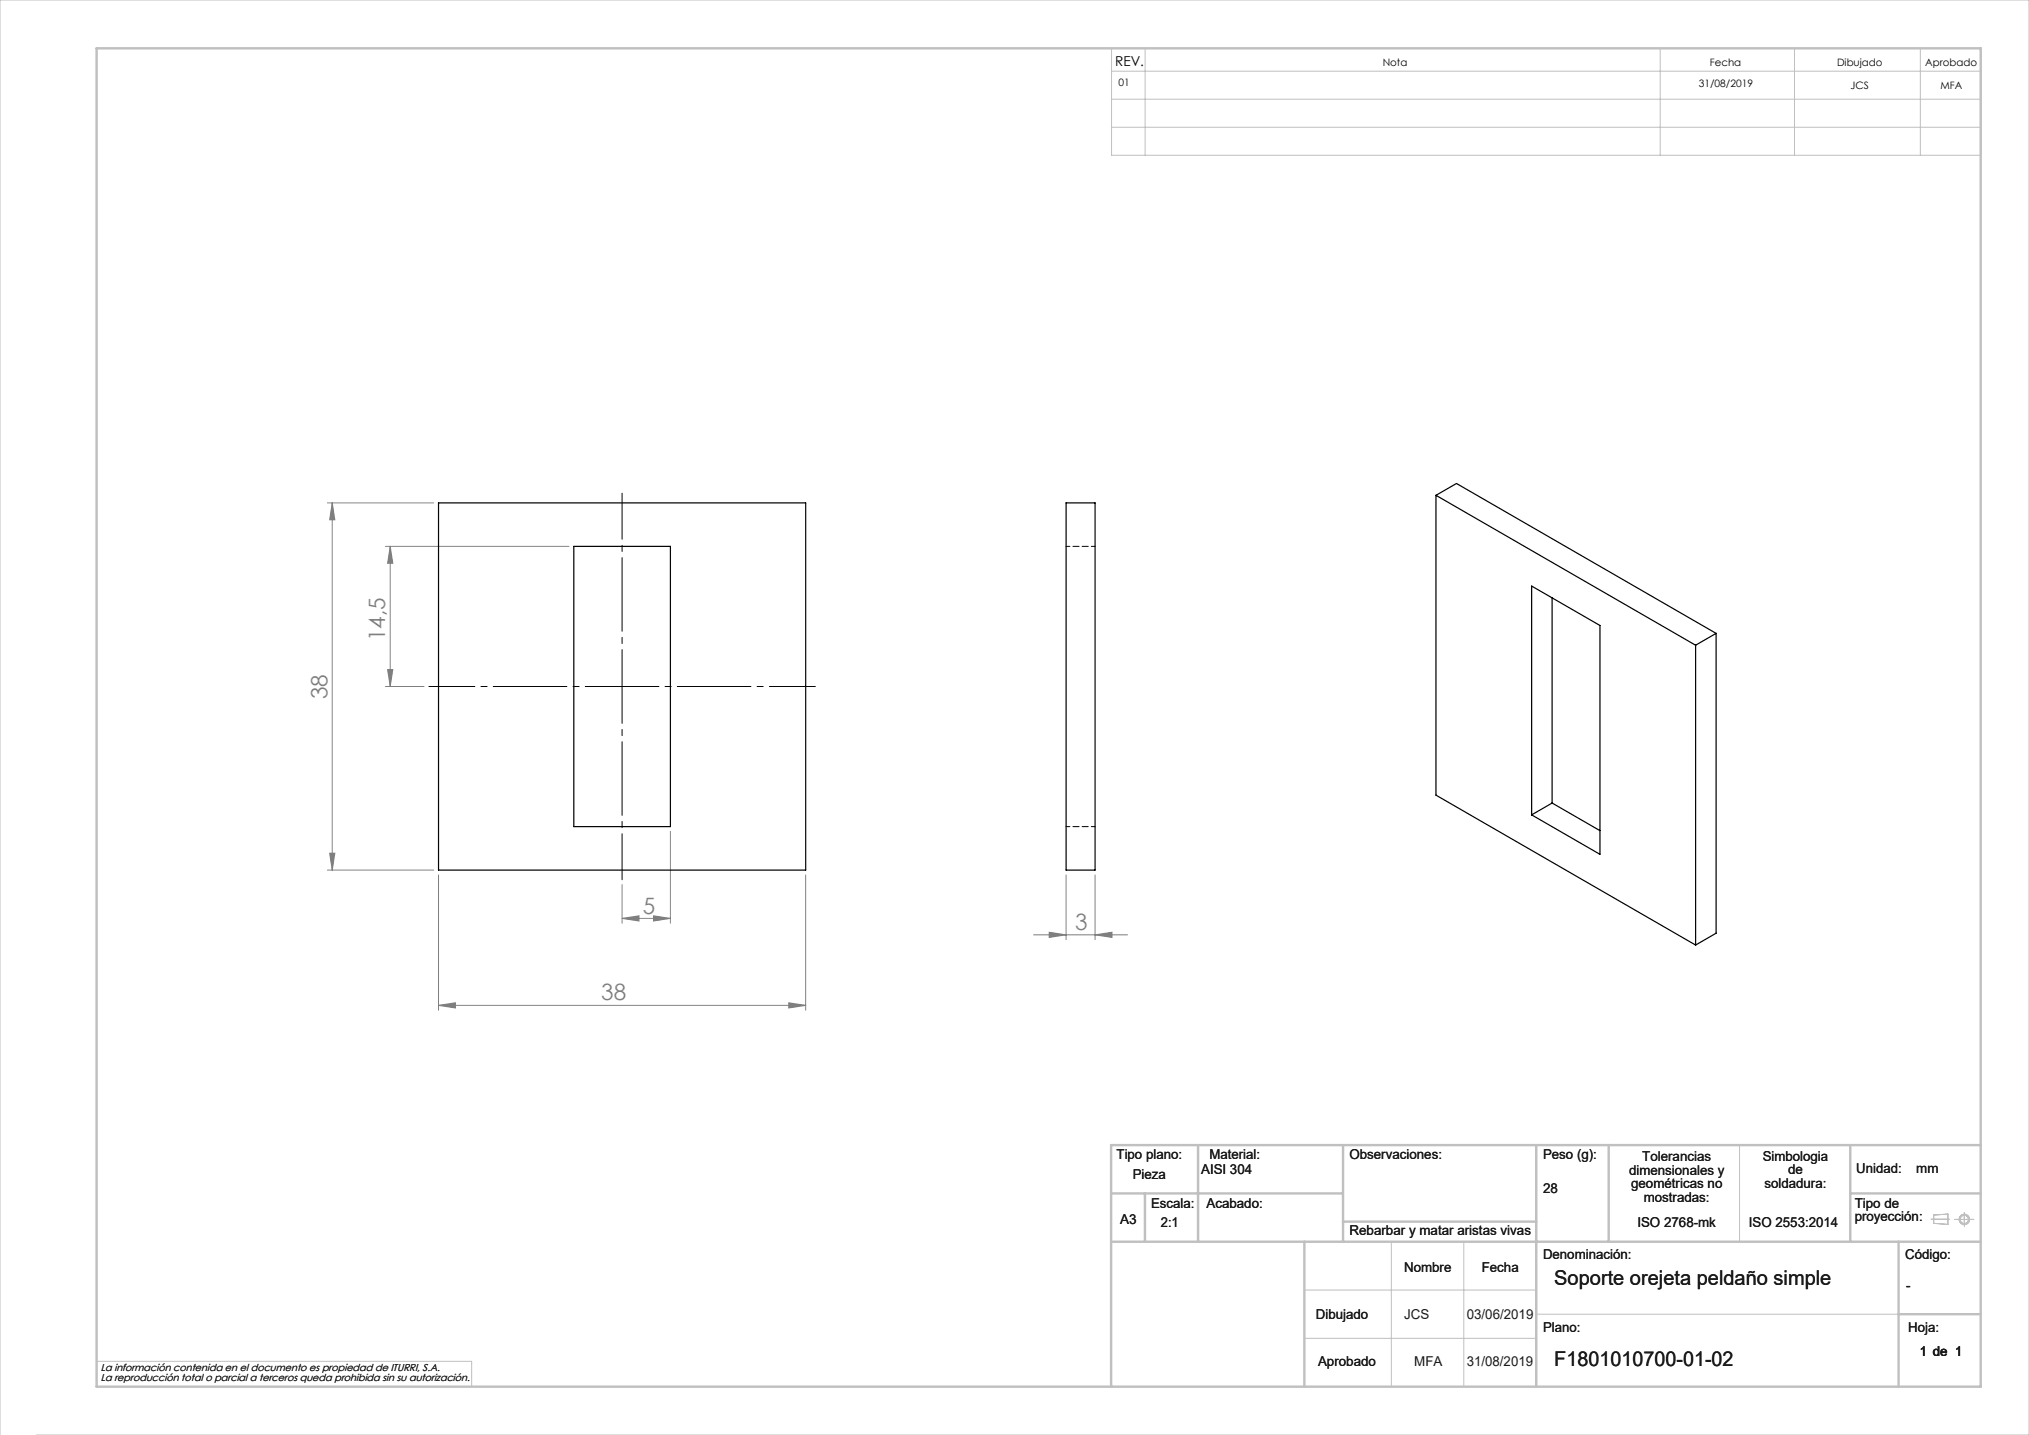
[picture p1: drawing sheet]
<svg xmlns="http://www.w3.org/2000/svg" width="420mm" height="297mm" viewBox="0 0 420 297" stroke-linecap="round" stroke-linejoin="round" font-family="sans-serif">
<g fill="none" stroke="#c0c0c0" stroke-width=".21">
<path d="M230.1 10h179.9v22.1h-179.9zM230.1 14.7h179.9M237 10v22.1M343.7 10v22.1M371.5 10v22.1M397.5 10v22.1M230.1 20.5h179.9M230.1 26.3h179.9M360.1 237v20M288 257v30M303 257v30M399.7 252.3h3.8"/>
<path d="M400.3 251.5l2.9-.2v2.1l-2.9-.2zM404.6 252.4h4M406.6 251v2.8M270 267h48M270 277h48M318 272h75M7.5 297h412.5v-297h-420v297M20 281.8h77.6v5.2"/>
<circle cx="406.6" cy="252.4" r="1.07"/>
<circle cx="406.6" cy="252.4" r=".86"/>
</g>
<g fill="none" stroke="#c0c0c0" stroke-width=".5">
<path d="M20 10h390v277h-390zM248 237v20M278 237v20M318 237v50M333 237v20M383 237v20M410 237h-180v50M230 257h180M230 247h48M237 247v10M270 257v30M278 252.8h40"/>
<path d="M383 247h27M393 257v30M393 272h17"/>
</g>
<g fill="none" stroke="#808080" stroke-width=".21">
<path d="M67.8 104.1h22M68.8 104.1v76M68.8 104.1l.5 3.5h-1.1zM79.8 113.1h38M80.8 113.1v29M80.8 113.1l.5 3.5h-1.1zM80.2 138.6h1.1l-.5 3.5zM79.8 142.1h8M68.2 176.6h1.1l-.5 3.5zM138.8 172.1v19M67.8 180.1h22M90.8 181.1v28"/>
<path d="M128.8 190.1l3.5-.6v1.1zM128.8 183.1v8M128.8 190.1h10M135.3 189.5l3.5 .6-3.5 .5zM166.8 181.1v28M213.9 193.5h19.5M217.2 192.9l3.5 .6-3.5 .5zM220.7 181.1v13.4M226.7 193.5l3.5-.6v1.1zM226.7 181.1v13.4M90.8 208.1l3.5-.6v1.1zM90.8 208.1h76"/>
<path d="M163.3 207.5l3.5 .6-3.5 .5z"/>
</g>
<path d="M88.8 142.1h80M128.8 182.1v-80" fill="none" stroke="#000" stroke-width=".21" stroke-dasharray="15.2 1.3 1.3 1.3" stroke-dashoffset="5.7"/>
<g fill="#808080">
<path d="M226.7 193.5l3.5-.6v1.1zM217.2 192.9l3.5 .6-3.5 .5z"/>
<path d="M90.8 208.1l3.5-.6v1.1zM163.3 207.5l3.5 .6-3.5 .5zM128.8 190.1l3.5-.6v1.1zM135.3 189.5l3.5 .6-3.5 .5z"/>
<path d="M80.2 138.6h1.1l-.5 3.5zM80.8 113.1l.5 3.5h-1.1z"/>
<path d="M68.8 104.1l.5 3.5h-1.1zM68.2 176.6h1.1l-.5 3.5z"/>
</g>
<g fill="none" stroke="#000" stroke-width=".25">
<path d="M90.8 104.1h76v76h-76zM118.8 113.1h20v58h-20zM220.7 104.1h6v76h-6zM297.2 102.5l53.8 31M297.2 102.5v62.1l53.8 31M297.2 102.5l4.3-2.4 53.7 31M317 121.3l14.2 8.2v47.3l-14.2-8.1zM321.3 123.7v42.5M351 133.5v62.1M355.2 131.1l-4.2 2.4M355.2 131.1v62l-4.2 2.5M321.3 166.2l-4.3 2.5"/>
<path d="M321.3 166.2l9.9 5.7"/>
</g>
<path d="M226.7 113.1h-6M226.7 171.1h-6" fill="none" stroke="#000" stroke-width=".21" stroke-dasharray="1.3 .6" stroke-dashoffset=".5"/>
<g font-size="4.7" fill="#808080">
<text x="79.8" y="132.7" transform="rotate(-90 79.8 132.7)">14,5</text>
<text x="67.8" y="144.8" transform="rotate(-90 67.8 144.8)">38</text>
<text x="133.1" y="189.1">5</text>
<text x="222.6" y="192.5">3</text>
<text x="124.5" y="207.1">38</text>
</g>
<g font-size="4.2" fill="#191924">
<text x="321.7" y="265.9">Soporte orejeta peldaño simple</text>
<text x="321.7" y="282.8">F1801010700-01-02</text>
</g>
<text font-size="2.8" x="230.8" y="13.6">REV.</text>
<g font-size="2.8" fill="#191924">
<text x="231.1" y="239.9">Tipo plano:</text>
<text x="250.3" y="239.9">Material:</text>
<text x="279.3" y="239.9">Observaciones:</text>
<text x="319.4" y="239.9">Peso (g):</text>
<text x="234.5" y="244.1">Pieza</text>
<text x="248.6" y="243">AISI 304</text>
<text x="337.2" y="243.1">dimensionales y</text>
<text x="337.6" y="246">geométricas no</text>
<text x="339.9" y="240.3">Tolerancias</text>
<text x="364.9" y="240.2">Simbologia</text>
<text x="365.3" y="245.9">soldadura:</text>
<text x="370.1" y="243">de</text>
<text x="384.2" y="242.7">Unidad:</text>
<text x="396.7" y="242.7">mm</text>
<text x="238.3" y="250">Escala:</text>
<text x="249.7" y="250">Acabado:</text>
<text x="319.4" y="246.9">28</text>
<text x="340.2" y="248.8">mostradas:</text>
<text x="383.9" y="250">Tipo de</text>
<text x="231.9" y="253.4">A3</text>
<text x="240.3" y="254">2:1</text>
<text x="279.3" y="255.7">Rebarbar y matar aristas vivas</text>
<text x="338.9" y="254">ISO 2768-mk</text>
<text x="362" y="254">ISO 2553:2014</text>
<text x="383.9" y="252.8">proyección:</text>
<text x="290.6" y="263.3">Nombre</text>
<text x="306.7" y="263.3">Fecha</text>
<text x="319.4" y="260.6">Denominación:</text>
<text x="394.4" y="260.6">Código:</text>
<text x="394.6" y="266.9">-</text>
<text x="272.4" y="273">Dibujado</text>
<text x="290.6" y="273">JCS</text>
<text x="303.6" y="273">03/06/2019</text>
<text x="319.4" y="275.8">Plano:</text>
<text x="395" y="275.8">Hoja:</text>
<text x="397.4" y="280.6">1 de 1</text>
<text x="272.8" y="282.8">Aprobado</text>
<text x="292.7" y="282.8">MFA</text>
<text x="303.6" y="282.8">31/08/2019</text>
</g>
<g font-size="2.1">
<text x="231.5" y="17.8">01</text>
<text x="286.2" y="13.6">Nota</text>
<text x="353.9" y="13.6">Fecha</text>
<text x="380.3" y="13.6">Dibujado</text>
<text x="398.5" y="13.6">Aprobado</text>
<text x="351.7" y="18">31/08/2019</text>
<text x="383.1" y="18.3">JCS</text>
<text x="401.7" y="18.3">MFA</text>
</g>
<g font-size="2.1" fill="#191924">
<text x="20.8" y="283.7">La información contenida en el documento es propiedad de ITURRI, S.A.</text>
<text x="20.8" y="285.7">La reproducción total o parcial a terceros queda prohibida sin su autorización.</text>
</g>
</svg>
